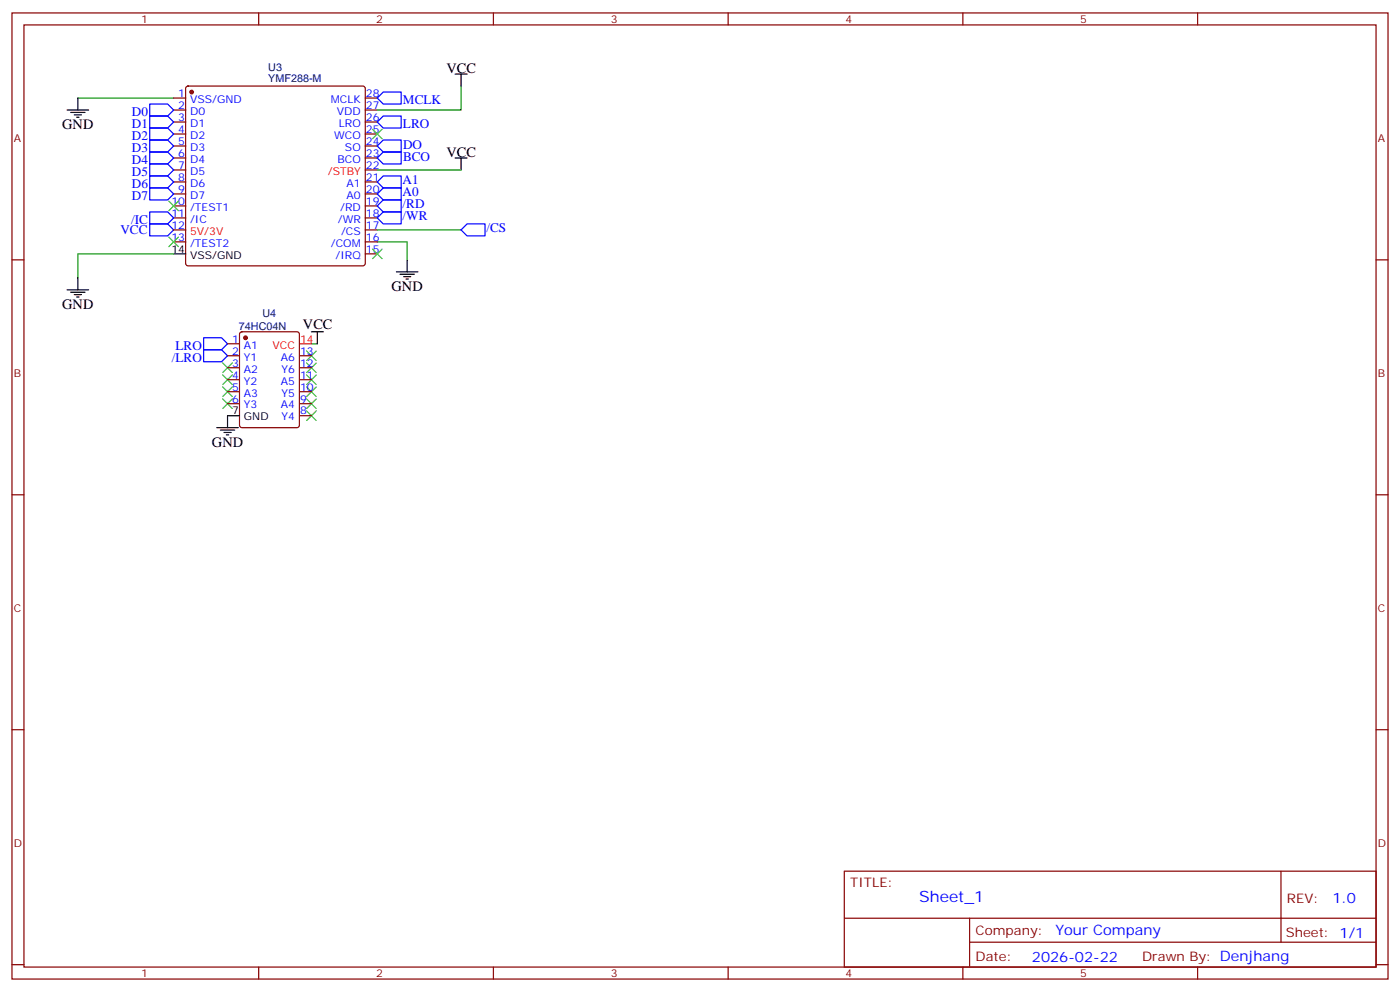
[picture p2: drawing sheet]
<svg xmlns="http://www.w3.org/2000/svg" width="412mm" height="292mm" viewBox="0 0 412 292" stroke-linecap="round" stroke-linejoin="round" font-family="sans-serif">
<g fill="none" stroke="#870000" stroke-width=".35">
<path d="M3.5 3.8h405.4v284.3h-405.4zM7.1 7.3h398.2v277.3h-398.2zM76.2 3.8v3.5M145.3 3.8v3.5M214.5 3.8v3.5M283.6 3.8v3.5M352.8 3.8v3.5M51.2 28.9h3.5M51.2 32.4h3.5M51.2 35.9h3.5M51.2 39.4h3.5M54.9 25.5l.5-.2h51.5l.5 .2 .2 .5v51.5l-.2 .5-.5 .2h-51.5l-.5-.2-.2-.5v-51.5z"/>
<path d="M107.6 28.9h3.5M107.6 32.4h3.5M107.6 35.9h3.5M107.6 39.4h3.5M51.2 43h3.5M51.2 46.5h3.5M51.2 50h3.5M51.2 53.6h3.5M51.2 57.1h3.5M107.6 43h3.5M107.6 46.5h3.5M107.6 50h3.5"/>
<path d="M107.6 53.6h3.5M107.6 57.1h3.5M3.5 76.5h3.6M51.2 60.6h3.5M51.2 64.1h3.5M51.2 67.7h3.5M51.2 71.2h3.5M107.6 60.6h3.5M107.6 64.1h3.5M107.6 67.7h3.5M107.6 71.2h3.5M107.6 74.7h3.5"/>
<path d="M405.3 76.5h3.6M70.8 97.9l.5-.3h16.2l.6 .5 .1 27.1-.5 .6-16.4 .1-.7-.5v-27zM67 101.2h3.6M67 104.7h3.6M67 108.2h3.6M67 111.8h3.6M67 115.3h3.6M67 118.8h3.6M88.2 104.7h3.5M88.2 108.2h3.5M88.2 111.8h3.5M88.2 115.3h3.5"/>
<path d="M88.2 118.8h3.5M88.2 122.3h3.5M3.5 145.6h3.6M405.3 145.6h3.6M3.5 214.8h3.6M405.3 214.8h3.6M248.7 256.4h156.6v28.2h-156.6zM377.3 256.4v20.9M248.7 270.2h156.5M285.6 277.3h119.6M285.6 270.2v14.2M3.5 283.9h3.6"/>
<path d="M76.2 284.6v3.5M145.3 284.6v3.5M214.5 284.6v3.5M283.6 284.6v3.5M352.8 284.6v3.5M405.3 283.9h3.6"/>
</g>
<g fill="none" stroke="#00f" stroke-width=".35">
<path d="M44.1 37.7h5.3l1.8 1.7-1.8 1.8h-5.3zM44.1 34.1h5.3l1.8 1.8-1.8 1.8h-5.3zM44.1 30.6h5.3l1.8 1.8-1.8 1.7h-5.3zM112.9 34.1h5.3v3.6h-5.3l-1.8-1.8zM112.9 27.1h5.3v3.5h-5.3l-1.8-1.7zM44.1 55.3h5.3l1.8 1.8-1.8 1.7h-5.3zM44.1 51.8h5.3l1.8 1.8-1.8 1.7h-5.3zM44.1 48.3h5.3l1.8 1.7-1.8 1.8h-5.3zM44.1 44.7h5.3l1.8 1.8-1.8 1.8h-5.3zM44.1 41.2h5.3l1.8 1.8-1.8 1.7h-5.3zM111.1 46.5l1.8-1.8h5.3v3.6h-5.3zM111.1 43l1.8-1.8h5.3v3.5h-5.3z"/>
<path d="M111.1 57.1l1.8-1.8h5.3v3.5h-5.3zM111.1 53.6l1.8-1.8h5.3v3.5h-5.3zM44.1 65.9h5.3l1.8 1.8-1.8 1.7h-5.3zM44.1 62.4h5.3l1.8 1.7-1.8 1.8h-5.3zM111.1 60.6l1.8-1.8h5.3v3.6h-5.3zM112.9 62.4h5.3v3.5h-5.3l-1.8-1.8zM135.8 67.7l1.8-1.8h5.3v3.5h-5.3zM60 99.4h5.3l1.7 1.8-1.7 1.7h-5.3zM60 102.9h5.3l1.7 1.8-1.7 1.8h-5.3z"/>
</g>
<path d="M22.9 28.9h28.3M135.8 25.3v7.1h-24.7M111.1 50h24.7M51.2 74.7h-28.3v7.1M111.1 71.2h8.8v5.3M111.1 67.7h24.7M91.7 101.2h1.8" fill="none" stroke="#008700" stroke-width=".35"/>
<g fill="none" stroke="#000" stroke-width=".35">
<path d="M19.8 32.4h6.3M20.8 33.1h4.2M21.9 33.8h2.1M22.6 34.5h.7M22.9 28.9v3.5M134.1 21.8h3.5M135.8 21.8v3.5M134.1 46.5h3.5M135.8 46.5v3.5M51.2 74.7h3.5M119.9 76.5v3.5M19.8 85.3h6.3"/>
<path d="M20.8 86h4.2M21.9 86.7h2.1M22.6 87.4h.7M22.9 81.8v3.5M91.7 97.6h3.5M93.5 97.6v3.6M116.8 80h6.3M117.8 80.7h4.3M118.9 81.4h2.1M119.6 82.1h.7M63.9 125.9h6.3M64.9 126.6h4.2"/>
<path d="M66 127.3h2.1M66.7 128h.7M70.6 122.3h-3.6v3.6"/>
</g>
<g fill="#870000" stroke="#870000" stroke-width=".35">
<circle cx="56.4" cy="27.1" r=".53"/>
<circle cx="72.3" cy="99.4" r=".53"/>
</g>
<g fill="none" stroke="#3c3" stroke-width=".35">
<path d="M109.7 38l2.8 2.9M112.5 38l-2.8 2.9M49.7 59.2l2.9 2.8M52.6 59.2l-2.9 2.8M49.7 69.8l2.9 2.8M52.6 69.8l-2.9 2.8M109.7 73.3l2.8 2.8M112.5 73.3l-2.8 2.8M65.6 106.8l2.8 2.8M65.6 113.9l2.8 2.8M65.6 110.3l2.8 2.9M65.6 117.4l2.8 2.8"/>
<path d="M68.4 106.8l-2.8 2.8M68.4 113.9l-2.8 2.8M68.4 110.3l-2.8 2.9M68.4 117.4l-2.8 2.8M90.3 117.4l2.8 2.8M90.3 103.3l2.8 2.8M90.3 110.3l2.8 2.9M90.3 106.8l2.8 2.8M90.3 113.9l2.8 2.8M93.1 117.4l-2.8 2.8M93.1 103.3l-2.8 2.8M93.1 110.3l-2.8 2.9"/>
<path d="M93.1 106.8l-2.8 2.8M93.1 113.9l-2.8 2.8M90.3 120.9l2.8 2.9M93.1 120.9l-2.8 2.9"/>
</g>
<path d="M88.2 101.2h3.5" fill="none" stroke="#f00" stroke-width=".35"/>
<text font-size="4.6" fill="#00f" x="270.8" y="265.4">Sheet_1</text>
<g font-size="4.2">
<text x="131.6" y="21.4">VCC</text>
<text x="18.3" y="38">GND</text>
<text x="131.6" y="46.1">VCC</text>
<text x="115.4" y="85.7">GND</text>
<text x="18.3" y="90.9">GND</text>
<text x="89.3" y="96.9">VCC</text>
<text x="62.4" y="131.5">GND</text>
</g>
<g font-size="4.2" fill="#00f">
<text x="392.5" y="265.7">1.0</text>
<text x="310.9" y="275.2">Your Company</text>
<text x="304" y="283">2026-02-22</text>
</g>
<g font-size="3.9" fill="#00f">
<text x="38.8" y="34.1">D0</text>
<text x="118.7" y="30.6">MCLK</text>
<text x="38.8" y="41.2">D2</text>
<text x="38.8" y="37.7">D1</text>
<text x="118.7" y="37.7">LRO</text>
<text x="38.8" y="44.7">D3</text>
<text x="118.7" y="47.2">BCO</text>
<text x="118.7" y="43.7">DO</text>
<text x="38.8" y="51.8">D5</text>
<text x="38.8" y="48.3">D4</text>
<text x="38.8" y="58.8">D7</text>
<text x="38.8" y="55.3">D6</text>
<text x="118.6" y="57.8">A0</text>
<text x="118.6" y="54.3">A1</text>
<text x="38.6" y="65.9">/IC</text>
<text x="118.6" y="61.3">/RD</text>
<text x="118.6" y="64.8">/WR</text>
<text x="35.5" y="68.9">VCC</text>
<text x="143.3" y="68.4">/CS</text>
<text x="50.6" y="106.5">/LRO</text>
<text x="51.7" y="102.9">LRO</text>
</g>
<g font-size="3.9" fill="#800">
<text x="250.5" y="261">TITLE:</text>
<text x="379.1" y="265.7">REV:</text>
<text x="287.4" y="275.2">Company:</text>
<text x="378.7" y="275.8">Sheet: 1/1</text>
<text x="287.4" y="282.9">Date:</text>
<text x="336.4" y="282.9">Drawn By: Denjhang</text>
</g>
<g font-size="3.2" fill="#800">
<text x="41.6" y="6.8">1</text>
<text x="110.8" y="6.8">2</text>
<text x="179.9" y="6.8">3</text>
<text x="249.1" y="6.8">4</text>
<text x="318.2" y="6.8">5</text>
<text x="4.1" y="41.9">A</text>
<text x="405.9" y="41.9">A</text>
<text x="4.1" y="111.1">B</text>
<text x="405.9" y="111.1">B</text>
<text x="4.1" y="180.2">C</text>
<text x="405.9" y="180.2">C</text>
<text x="4.1" y="249.3">D</text>
<text x="405.9" y="249.3">D</text>
<text x="41.6" y="287.6">1</text>
<text x="110.8" y="287.6">2</text>
<text x="179.9" y="287.6">3</text>
<text x="249.1" y="287.6">4</text>
<text x="318.2" y="287.6">5</text>
</g>
<g font-size="3.2" fill="#000080">
<text x="79" y="20.9">U3</text>
<text x="79" y="24.2">YMF288-M</text>
<text x="77.3" y="93.4">U4</text>
<text x="70.4" y="97.1">74HC04N</text>
</g>
<g font-size="3.2" fill="#00f">
<text x="52.5" y="28.5">1</text>
<text x="107.8" y="28.5">28</text>
<text x="52.5" y="32">2</text>
<text x="52.5" y="35.6">3</text>
<text x="56" y="30.3">VSS/GND</text>
<text x="56" y="33.8">D0</text>
<text x="97.4" y="30.3">MCLK</text>
<text x="99.2" y="33.8">VDD</text>
<text x="107.8" y="35.6">26</text>
<text x="107.8" y="32">27</text>
<text x="52.5" y="39.1">4</text>
<text x="56" y="37.3">D1</text>
<text x="56" y="40.9">D2</text>
<text x="98.4" y="40.9">WCO</text>
<text x="99.8" y="37.3">LRO</text>
<text x="107.8" y="39.1">25</text>
<text x="52.5" y="42.6">5</text>
<text x="52.5" y="46.1">6</text>
<text x="56" y="44.4">D3</text>
<text x="56" y="47.9">D4</text>
<text x="99.4" y="47.9">BCO</text>
<text x="101.6" y="44.4">SO</text>
<text x="107.8" y="46.1">23</text>
<text x="107.8" y="42.6">24</text>
<text x="52.5" y="49.7">7</text>
<text x="52.5" y="53.2">8</text>
<text x="56" y="51.4">D5</text>
<text x="107.8" y="53.2">21</text>
<text x="107.8" y="49.7">22</text>
<text x="52.5" y="56.7">9</text>
<text x="56" y="55">D6</text>
<text x="56" y="58.5">D7</text>
<text x="102.1" y="58.5">A0</text>
<text x="102.1" y="55">A1</text>
<text x="107.8" y="56.7">20</text>
<text x="50.5" y="60.3">10</text>
<text x="50.5" y="63.8">11</text>
<text x="56" y="62">/TEST1</text>
<text x="56" y="65.5">/IC</text>
<text x="99.5" y="65.5">/WR</text>
<text x="100.2" y="62">/RD</text>
<text x="107.8" y="63.8">18</text>
<text x="107.8" y="60.3">19</text>
<text x="50.5" y="67.3">12</text>
<text x="50.5" y="70.8">13</text>
<text x="100.5" y="69.1">/CS</text>
<text x="107.8" y="70.8">16</text>
<text x="107.8" y="67.3">17</text>
<text x="56" y="72.6">/TEST2</text>
<text x="97.5" y="72.6">/COM</text>
<text x="98.8" y="76.1">/IRQ</text>
<text x="107.8" y="74.4">15</text>
<text x="68.4" y="100.8">1</text>
<text x="68.4" y="104.4">2</text>
<text x="68.4" y="107.9">3</text>
<text x="71.9" y="102.6">A1</text>
<text x="71.9" y="106.1">Y1</text>
<text x="82.7" y="106.1">A6</text>
<text x="88.4" y="107.9">12</text>
<text x="88.4" y="104.4">13</text>
<text x="68.4" y="111.4">4</text>
<text x="71.9" y="109.6">A2</text>
<text x="71.9" y="113.2">Y2</text>
<text x="82.7" y="113.2">A5</text>
<text x="82.9" y="109.6">Y6</text>
<text x="88.4" y="111.4">11</text>
<text x="68.4" y="114.9">5</text>
<text x="68.4" y="118.5">6</text>
<text x="71.9" y="116.7">A3</text>
<text x="82.9" y="116.7">Y5</text>
<text x="88.4" y="118.5">9</text>
<text x="88.4" y="114.9">10</text>
<text x="71.9" y="120.2">Y3</text>
<text x="82.7" y="120.2">A4</text>
<text x="82.9" y="123.8">Y4</text>
<text x="88.4" y="122">8</text>
</g>
<g font-size="3.2" fill="#f00">
<text x="96.6" y="51.4">/STBY</text>
<text x="56" y="69.1">5V/3V</text>
<text x="88.4" y="100.8">14</text>
<text x="80.3" y="102.6">VCC</text>
</g>
<g font-size="3.2">
<text x="50.5" y="74.4">14</text>
<text x="56" y="76.1">VSS/GND</text>
<text x="68.4" y="122">7</text>
<text x="71.9" y="123.8">GND</text>
</g>
</svg>
